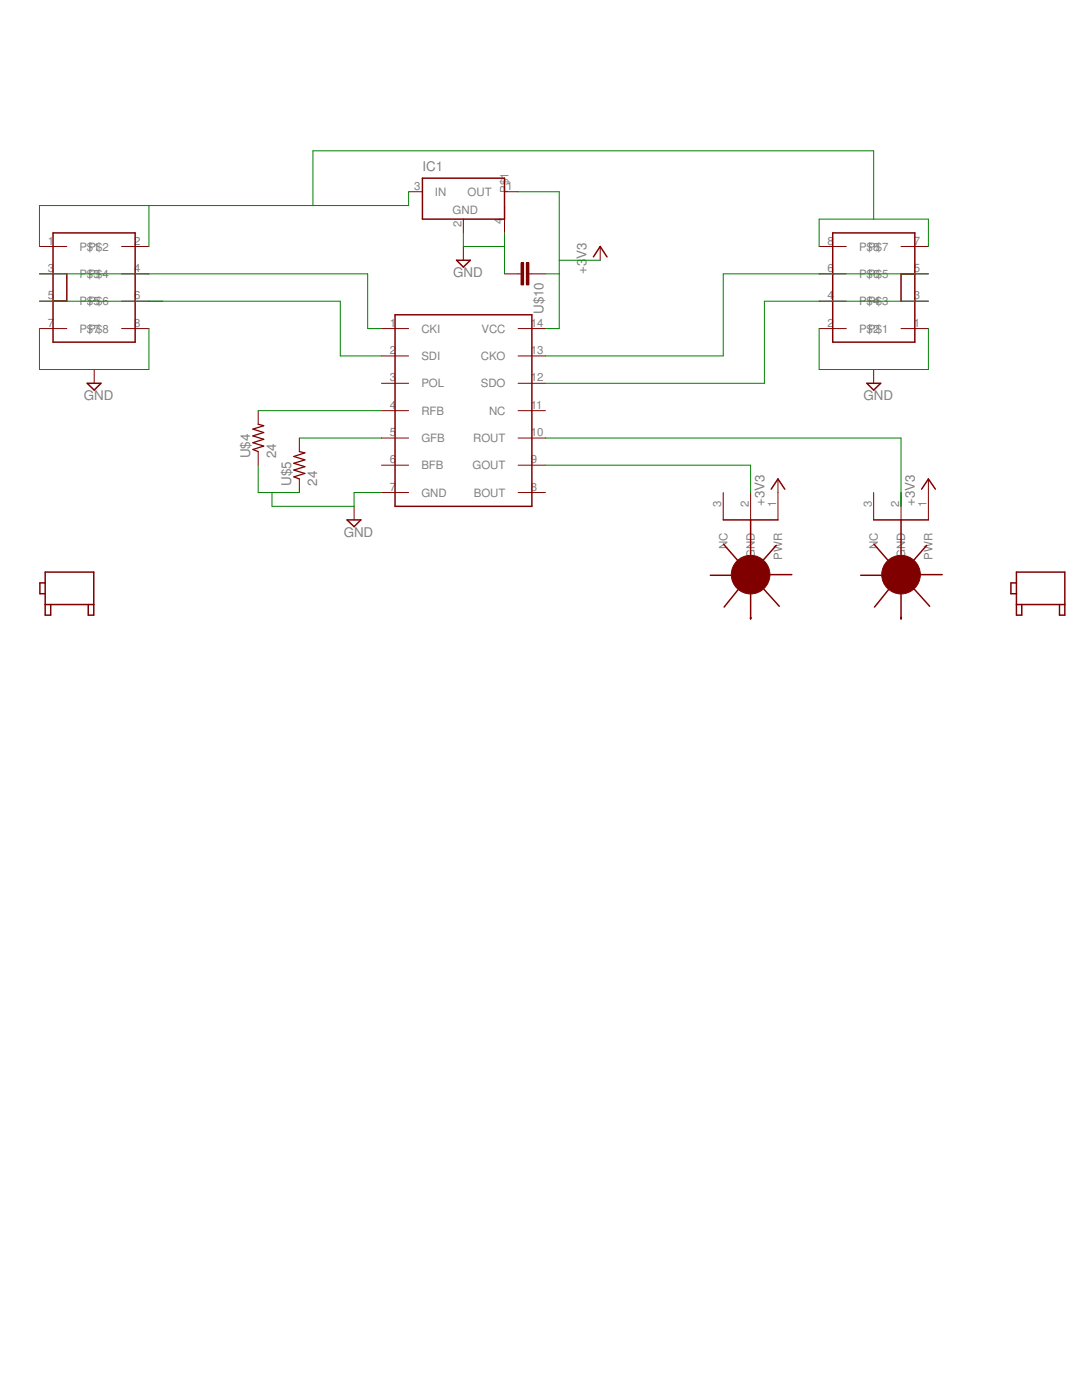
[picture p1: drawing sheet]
<?xml version="1.0" encoding="utf-8"?>
<!DOCTYPE eagle SYSTEM "eagle.dtd">
<eagle version="6.5.0">
<drawing>
<settings>
<setting alwaysvectorfont="no"/>
<setting verticaltext="up"/>
</settings>
<grid distance="0.1" unitdist="inch" unit="inch" style="lines" multiple="1" display="no" altdistance="0.01" altunitdist="inch" altunit="inch"/>
<schematic xreflabel="%F%N/%S.%C%R" xrefpart="/%S.%C%R">
<libraries>
<library name="GW-devices">
<symbols>
<symbol name="2X4IDC">
<pin name="P$1" x="-10.16" y="5.08" length="middle"/>
<pin name="P$3" x="-10.16" y="0" length="middle"/>
<pin name="P$5" x="-10.16" y="-5.08" length="middle"/>
<pin name="P$7" x="-10.16" y="-10.16" length="middle"/>
<pin name="P$2" x="10.16" y="5.08" length="middle" rot="R180"/>
<pin name="P$4" x="10.16" y="0" length="middle" rot="R180"/>
<pin name="P$6" x="10.16" y="-5.08" length="middle" rot="R180"/>
<pin name="P$8" x="10.16" y="-10.16" length="middle" rot="R180"/>
<wire x1="-7.62" y1="7.62" x2="7.62" y2="7.62" width="0.254" layer="94"/>
<wire x1="7.62" y1="7.62" x2="7.62" y2="-12.7" width="0.254" layer="94"/>
<wire x1="7.62" y1="-12.7" x2="-7.62" y2="-12.7" width="0.254" layer="94"/>
<wire x1="-7.62" y1="-12.7" x2="-7.62" y2="-5.08" width="0.254" layer="94"/>
<wire x1="-7.62" y1="-5.08" x2="-7.62" y2="7.62" width="0.254" layer="94"/>
<wire x1="-5.08" y1="0" x2="-5.08" y2="-5.08" width="0.254" layer="94"/>
<wire x1="-5.08" y1="-5.08" x2="-7.62" y2="-5.08" width="0.254" layer="94"/>
</symbol>
<symbol name="WS2801">
<pin name="CKI" x="-17.78" y="15.24" length="middle"/>
<pin name="SDI" x="-17.78" y="10.16" length="middle"/>
<pin name="POL" x="-17.78" y="5.08" length="middle"/>
<pin name="RFB" x="-17.78" y="0" length="middle"/>
<pin name="GFB" x="-17.78" y="-5.08" length="middle"/>
<pin name="BFB" x="-17.78" y="-10.16" length="middle"/>
<pin name="GND" x="-17.78" y="-15.24" length="middle"/>
<pin name="BOUT" x="12.7" y="-15.24" length="middle" rot="R180"/>
<pin name="GOUT" x="12.7" y="-10.16" length="middle" rot="R180"/>
<pin name="ROUT" x="12.7" y="-5.08" length="middle" rot="R180"/>
<pin name="NC" x="12.7" y="0" length="middle" rot="R180"/>
<pin name="SDO" x="12.7" y="5.08" length="middle" rot="R180"/>
<pin name="CKO" x="12.7" y="10.16" length="middle" rot="R180"/>
<pin name="VCC" x="12.7" y="15.24" length="middle" rot="R180"/>
<wire x1="-15.24" y1="-17.78" x2="10.16" y2="-17.78" width="0.254" layer="94"/>
<wire x1="10.16" y1="-17.78" x2="10.16" y2="17.78" width="0.254" layer="94"/>
<wire x1="10.16" y1="17.78" x2="-15.24" y2="17.78" width="0.254" layer="94"/>
<wire x1="-15.24" y1="17.78" x2="-15.24" y2="-17.78" width="0.254" layer="94"/>
</symbol>
<symbol name="RF-R">
<wire x1="-2.54" y1="0" x2="-2.159" y2="1.016" width="0.2032" layer="94"/>
<wire x1="-2.159" y1="1.016" x2="-1.524" y2="-1.016" width="0.2032" layer="94"/>
<wire x1="-1.524" y1="-1.016" x2="-0.889" y2="1.016" width="0.2032" layer="94"/>
<wire x1="-0.889" y1="1.016" x2="-0.254" y2="-1.016" width="0.2032" layer="94"/>
<wire x1="-0.254" y1="-1.016" x2="0.381" y2="1.016" width="0.2032" layer="94"/>
<wire x1="0.381" y1="1.016" x2="1.016" y2="-1.016" width="0.2032" layer="94"/>
<wire x1="1.016" y1="-1.016" x2="1.651" y2="1.016" width="0.2032" layer="94"/>
<wire x1="1.651" y1="1.016" x2="2.286" y2="-1.016" width="0.2032" layer="94"/>
<wire x1="2.286" y1="-1.016" x2="2.54" y2="0" width="0.2032" layer="94"/>
<text x="-3.81" y="1.4986" size="1.778" layer="95">&gt;NAME</text>
<text x="-3.81" y="-3.302" size="1.778" layer="96">&gt;VALUE</text>
<pin name="2" x="5.08" y="0" visible="off" length="short" direction="pas" swaplevel="1" rot="R180"/>
<pin name="1" x="-5.08" y="0" visible="off" length="short" direction="pas" swaplevel="1"/>
</symbol>
<symbol name="LASER">
<pin name="PWR" x="-7.62" y="5.08" length="middle"/>
<pin name="GND" x="-7.62" y="0" length="middle"/>
<pin name="NC" x="-7.62" y="-5.08" length="middle"/>
<wire x1="-2.54" y1="5.08" x2="-2.54" y2="0" width="0.254" layer="94"/>
<wire x1="-2.54" y1="0" x2="-2.54" y2="-5.08" width="0.254" layer="94"/>
<wire x1="-2.54" y1="0" x2="7.62" y2="0" width="0.254" layer="94"/>
<circle x="7.62" y="0" radius="3.5921" width="0" layer="94"/>
<wire x1="7.62" y1="2.54" x2="7.62" y2="7.62" width="0.254" layer="94"/>
<wire x1="11.26" y1="0" x2="15.74" y2="0" width="0.254" layer="94"/>
<wire x1="15.74" y1="0" x2="15.85" y2="0" width="0.254" layer="94"/>
<wire x1="15.85" y1="0" x2="15.74" y2="0" width="0.254" layer="94"/>
<wire x1="15.74" y1="0" x2="15.57" y2="0" width="0.254" layer="94"/>
<wire x1="15.57" y1="0" x2="15.57" y2="0.06" width="0.254" layer="94"/>
<wire x1="7.73" y1="-3.64" x2="7.73" y2="-7.49" width="0.254" layer="94"/>
<wire x1="10.41" y1="-2.34" x2="13.65" y2="-4.92" width="0.254" layer="94"/>
<wire x1="4.92" y1="2.33" x2="2.17" y2="4.76" width="0.254" layer="94"/>
<wire x1="10.3" y1="2.43" x2="13.5" y2="5.31" width="0.254" layer="94"/>
<wire x1="4.96" y1="-2.4" x2="1.94" y2="-5.05" width="0.254" layer="94"/>
</symbol>
<symbol name="90DEGMNT">
<wire x1="5" y1="3" x2="5" y2="-3" width="0.254" layer="94"/>
<wire x1="5" y1="-3" x2="4" y2="-3" width="0.254" layer="94"/>
<wire x1="4" y1="-3" x2="-3" y2="-3" width="0.254" layer="94"/>
<wire x1="-3" y1="-3" x2="-4" y2="-3" width="0.254" layer="94"/>
<wire x1="-4" y1="-3" x2="-4" y2="-1" width="0.254" layer="94"/>
<wire x1="-4" y1="-1" x2="-4" y2="1" width="0.254" layer="94"/>
<wire x1="-4" y1="1" x2="-4" y2="3" width="0.254" layer="94"/>
<wire x1="-4" y1="3" x2="5" y2="3" width="0.254" layer="94"/>
<wire x1="5" y1="-3" x2="5" y2="-5" width="0.254" layer="94"/>
<wire x1="5" y1="-5" x2="4" y2="-5" width="0.254" layer="94"/>
<wire x1="4" y1="-5" x2="4" y2="-3" width="0.254" layer="94"/>
<wire x1="-3" y1="-3" x2="-3" y2="-5" width="0.254" layer="94"/>
<wire x1="-3" y1="-5" x2="-4" y2="-5" width="0.254" layer="94"/>
<wire x1="-4" y1="-5" x2="-4" y2="-3" width="0.254" layer="94"/>
<wire x1="-4" y1="1" x2="-5" y2="1" width="0.254" layer="94"/>
<wire x1="-5" y1="1" x2="-5" y2="-1" width="0.254" layer="94"/>
<wire x1="-5" y1="-1" x2="-4" y2="-1" width="0.254" layer="94"/>
</symbol>
<symbol name="CAPACITOR">
<wire x1="0" y1="-2.54" x2="0" y2="-2.032" width="0.1524" layer="94"/>
<wire x1="0" y1="0" x2="0" y2="-0.508" width="0.1524" layer="94"/>
<text x="1.524" y="0.381" size="1.778" layer="95">&gt;NAME</text>
<text x="1.524" y="-4.699" size="1.778" layer="96">&gt;VALUE</text>
<rectangle x1="-2.032" y1="-1.016" x2="2.032" y2="-0.508" layer="94"/>
<rectangle x1="-2.032" y1="-2.032" x2="2.032" y2="-1.524" layer="94"/>
<pin name="1" x="0" y="2.54" visible="off" length="short" direction="pas" swaplevel="1" rot="R270"/>
<pin name="2" x="0" y="-5.08" visible="off" length="short" direction="pas" swaplevel="1" rot="R90"/>
</symbol>
</symbols>
<devicesets>
<deviceset name="2X4IDC">
<gates>
<gate name="G$1" symbol="2X4IDC" x="0" y="2.54"/>
</gates>
<devices>
<device name="" package="2X04">
<connects>
<connect gate="G$1" pin="P$1" pad="1"/>
<connect gate="G$1" pin="P$2" pad="2"/>
<connect gate="G$1" pin="P$3" pad="3"/>
<connect gate="G$1" pin="P$4" pad="4"/>
<connect gate="G$1" pin="P$5" pad="5"/>
<connect gate="G$1" pin="P$6" pad="6"/>
<connect gate="G$1" pin="P$7" pad="7"/>
<connect gate="G$1" pin="P$8" pad="8"/>
</connects>
<technologies>
<technology name="">
<attribute name="MPN" value="75869-132LF" constant="no"/>
</technology>
</technologies>
</device>
</devices>
</deviceset>
<deviceset name="WS2801">
<gates>
<gate name="G$1" symbol="WS2801" x="0" y="0"/>
</gates>
<devices>
<device name="" package="SO14">
<connects>
<connect gate="G$1" pin="BFB" pad="6"/>
<connect gate="G$1" pin="BOUT" pad="8"/>
<connect gate="G$1" pin="CKI" pad="1"/>
<connect gate="G$1" pin="CKO" pad="13"/>
<connect gate="G$1" pin="GFB" pad="5"/>
<connect gate="G$1" pin="GND" pad="7"/>
<connect gate="G$1" pin="GOUT" pad="9"/>
<connect gate="G$1" pin="NC" pad="11"/>
<connect gate="G$1" pin="POL" pad="3"/>
<connect gate="G$1" pin="RFB" pad="4"/>
<connect gate="G$1" pin="ROUT" pad="10"/>
<connect gate="G$1" pin="SDI" pad="2"/>
<connect gate="G$1" pin="SDO" pad="12"/>
<connect gate="G$1" pin="VCC" pad="14"/>
</connects>
<technologies>
<technology name=""/>
</technologies>
</device>
</devices>
</deviceset>
<deviceset name="RF-R" uservalue="yes">
<gates>
<gate name="G$1" symbol="RF-R" x="0" y="0"/>
</gates>
<devices>
<device name="0402" package="RF-R0402">
<connects>
<connect gate="G$1" pin="1" pad="1"/>
<connect gate="G$1" pin="2" pad="2"/>
</connects>
<technologies>
<technology name=""/>
</technologies>
</device>
<device name="0207/7" package="0207/7">
<connects>
<connect gate="G$1" pin="1" pad="1"/>
<connect gate="G$1" pin="2" pad="2"/>
</connects>
<technologies>
<technology name=""/>
</technologies>
</device>
<device name="0805" package="RF-C0805">
<connects>
<connect gate="G$1" pin="1" pad="1"/>
<connect gate="G$1" pin="2" pad="2"/>
</connects>
<technologies>
<technology name=""/>
</technologies>
</device>
</devices>
</deviceset>
<deviceset name="LASER">
<gates>
<gate name="G$1" symbol="LASER" x="0" y="0"/>
</gates>
<devices>
<device name="" package="LASER">
<connects>
<connect gate="G$1" pin="GND" pad="2"/>
<connect gate="G$1" pin="NC" pad="3"/>
<connect gate="G$1" pin="PWR" pad="1"/>
</connects>
<technologies>
<technology name=""/>
</technologies>
</device>
</devices>
</deviceset>
<deviceset name="90DEGMNT">
<gates>
<gate name="G$1" symbol="90DEGMNT" x="0" y="0"/>
</gates>
<devices>
<device name="" package="90DEGMNT">
<technologies>
<technology name=""/>
</technologies>
</device>
</devices>
</deviceset>
<deviceset name="RF-C" uservalue="yes">
<gates>
<gate name="G$1" symbol="CAPACITOR" x="0" y="0"/>
</gates>
<devices>
<device name="0402" package="C0402">
<connects>
<connect gate="G$1" pin="1" pad="1"/>
<connect gate="G$1" pin="2" pad="2"/>
</connects>
<technologies>
<technology name=""/>
</technologies>
</device>
<device name="1210" package="C1210K">
<connects>
<connect gate="G$1" pin="1" pad="1"/>
<connect gate="G$1" pin="2" pad="2"/>
</connects>
<technologies>
<technology name=""/>
</technologies>
</device>
<device name="0603" package="C0603">
<connects>
<connect gate="G$1" pin="1" pad="1"/>
<connect gate="G$1" pin="2" pad="2"/>
</connects>
<technologies>
<technology name=""/>
</technologies>
</device>
<device name="0805" package="C0805">
<connects>
<connect gate="G$1" pin="1" pad="1"/>
<connect gate="G$1" pin="2" pad="2"/>
</connects>
<technologies>
<technology name=""/>
</technologies>
</device>
</devices>
</deviceset>
</devicesets>
</library>
<library name="supply2">
<symbols>
<symbol name="GND">
<wire x1="-1.27" y1="0" x2="1.27" y2="0" width="0.254" layer="94"/>
<wire x1="1.27" y1="0" x2="0" y2="-1.27" width="0.254" layer="94"/>
<wire x1="0" y1="-1.27" x2="-1.27" y2="0" width="0.254" layer="94"/>
<text x="-1.905" y="-3.175" size="1.778" layer="96">&gt;VALUE</text>
<pin name="GND" x="0" y="2.54" visible="off" length="short" direction="sup" rot="R270"/>
</symbol>
</symbols>
<devicesets>
<deviceset name="GND" prefix="SUPPLY">
<gates>
<gate name="GND" symbol="GND" x="0" y="0"/>
</gates>
<devices>
<device name="">
<technologies>
<technology name=""/>
</technologies>
</device>
</devices>
</deviceset>
</devicesets>
</library>
<library name="microchip">
<symbols>
<symbol name="LT1129-3">
<wire x1="-7.62" y1="5.08" x2="7.62" y2="5.08" width="0.254" layer="94"/>
<wire x1="7.62" y1="5.08" x2="7.62" y2="-2.54" width="0.254" layer="94"/>
<wire x1="7.62" y1="-2.54" x2="-7.62" y2="-2.54" width="0.254" layer="94"/>
<wire x1="-7.62" y1="-2.54" x2="-7.62" y2="5.08" width="0.254" layer="94"/>
<text x="-2.032" y="-1.524" size="1.524" layer="95">GND</text>
<text x="-7.62" y="6.35" size="1.778" layer="95">&gt;NAME</text>
<text x="2.54" y="6.35" size="1.778" layer="96">&gt;VALUE</text>
<pin name="IN" x="-10.16" y="2.54" length="short" direction="in"/>
<pin name="OUT" x="10.16" y="2.54" length="short" direction="out" rot="R180"/>
<pin name="GND" x="0" y="-5.08" visible="pad" length="short" direction="pwr" rot="R90"/>
<pin name="P$1" x="7.62" y="-5.08" length="middle" rot="R90"/>
</symbol>
</symbols>
<devicesets>
<deviceset name="MCP1804T-3302I" prefix="IC" uservalue="yes">
<gates>
<gate name="G$1" symbol="LT1129-3" x="0" y="0"/>
</gates>
<devices>
<device name="" package="SOT223">
<connects>
<connect gate="G$1" pin="GND" pad="2"/>
<connect gate="G$1" pin="IN" pad="3"/>
<connect gate="G$1" pin="OUT" pad="1"/>
<connect gate="G$1" pin="P$1" pad="4"/>
</connects>
<technologies>
<technology name="">
<attribute name="MF" value="" constant="no"/>
<attribute name="MPN" value="MCP1804T-3302I" constant="no"/>
<attribute name="OC_FARNELL" value="" constant="no"/>
<attribute name="OC_NEWARK" value="" constant="no"/>
</technology>
</technologies>
</device>
</devices>
</deviceset>
</devicesets>
</library>
<library name="supply1">
<symbols>
<symbol name="+3V3">
<wire x1="1.27" y1="-1.905" x2="0" y2="0" width="0.254" layer="94"/>
<wire x1="0" y1="0" x2="-1.27" y2="-1.905" width="0.254" layer="94"/>
<text x="-2.54" y="-5.08" size="1.778" layer="96" rot="R90">&gt;VALUE</text>
<pin name="+3V3" x="0" y="-2.54" visible="off" length="short" direction="sup" rot="R90"/>
</symbol>
</symbols>
<devicesets>
<deviceset name="+3V3" prefix="+3V3">
<gates>
<gate name="G$1" symbol="+3V3" x="0" y="0"/>
</gates>
<devices>
<device name="">
<technologies>
<technology name=""/>
</technologies>
</device>
</devices>
</deviceset>
</devicesets>
</library>
</libraries>
<attributes>
</attributes>
<variantdefs>
</variantdefs>
<classes>
<class number="0" name="default" width="0" drill="0">
</class>
</classes>
<parts>
<part name="U$1" library="GW-devices" deviceset="2X4IDC" device=""/>
<part name="U$2" library="GW-devices" deviceset="2X4IDC" device=""/>
<part name="U$3" library="GW-devices" deviceset="WS2801" device=""/>
<part name="SUPPLY1" library="supply2" deviceset="GND" device=""/>
<part name="SUPPLY2" library="supply2" deviceset="GND" device=""/>
<part name="SUPPLY3" library="supply2" deviceset="GND" device=""/>
<part name="SUPPLY4" library="supply2" deviceset="GND" device=""/>
<part name="IC1" library="microchip" deviceset="MCP1804T-3302I" device=""/>
<part name="U$4" library="GW-devices" deviceset="RF-R" device="0805" value="24"/>
<part name="U$5" library="GW-devices" deviceset="RF-R" device="0805" value="24"/>
<part name="U$6" library="GW-devices" deviceset="LASER" device=""/>
<part name="U$7" library="GW-devices" deviceset="LASER" device=""/>
<part name="+3V1" library="supply1" deviceset="+3V3" device=""/>
<part name="+3V2" library="supply1" deviceset="+3V3" device=""/>
<part name="+3V3" library="supply1" deviceset="+3V3" device=""/>
<part name="U$8" library="GW-devices" deviceset="90DEGMNT" device=""/>
<part name="U$9" library="GW-devices" deviceset="90DEGMNT" device=""/>
<part name="U$10" library="GW-devices" deviceset="RF-C" device="0805"/>
</parts>
<sheets>
<sheet>
<plain>
</plain>
<instances>
<instance part="U$1" gate="G$1" x="-55.88" y="5.08"/>
<instance part="U$2" gate="G$1" x="88.9" y="0" rot="R180"/>
<instance part="U$3" gate="G$1" x="15.24" y="-20.32"/>
<instance part="SUPPLY1" gate="GND" x="12.7" y="7.62"/>
<instance part="SUPPLY2" gate="GND" x="-55.88" y="-15.24"/>
<instance part="SUPPLY3" gate="GND" x="88.9" y="-15.24"/>
<instance part="SUPPLY4" gate="GND" x="-7.62" y="-40.64"/>
<instance part="IC1" gate="G$1" x="12.7" y="17.78"/>
<instance part="U$4" gate="G$1" x="-25.4" y="-25.4" rot="R90"/>
<instance part="U$5" gate="G$1" x="-17.78" y="-30.48" rot="R90"/>
<instance part="U$6" gate="G$1" x="66.04" y="-43.18" rot="R270"/>
<instance part="U$7" gate="G$1" x="93.98" y="-43.18" rot="R270"/>
<instance part="+3V1" gate="G$1" x="38.1" y="10.16"/>
<instance part="+3V2" gate="G$1" x="71.12" y="-33.02"/>
<instance part="+3V3" gate="G$1" x="99.06" y="-33.02"/>
<instance part="U$8" gate="G$1" x="-60.96" y="-53.34"/>
<instance part="U$9" gate="G$1" x="119.38" y="-53.34"/>
<instance part="U$10" gate="G$1" x="25.4" y="5.08" rot="R270"/>
</instances>
<busses>
</busses>
<nets>
<net name="N$1" class="0">
<segment>
<pinref part="U$1" gate="G$1" pin="P$1"/>
<wire x1="-66.04" y1="10.16" x2="-66.04" y2="17.78" width="0.1524" layer="91"/>
<pinref part="U$1" gate="G$1" pin="P$2"/>
<wire x1="-66.04" y1="17.78" x2="-45.72" y2="17.78" width="0.1524" layer="91"/>
<wire x1="-45.72" y1="17.78" x2="-45.72" y2="10.16" width="0.1524" layer="91"/>
<wire x1="-45.72" y1="17.78" x2="-15.24" y2="17.78" width="0.1524" layer="91"/>
<wire x1="-15.24" y1="17.78" x2="2.54" y2="17.78" width="0.1524" layer="91"/>
<wire x1="2.54" y1="17.78" x2="2.54" y2="20.32" width="0.1524" layer="91"/>
<pinref part="IC1" gate="G$1" pin="IN"/>
<wire x1="-15.24" y1="17.78" x2="-15.24" y2="27.94" width="0.1524" layer="91"/>
<wire x1="-15.24" y1="27.94" x2="88.9" y2="27.94" width="0.1524" layer="91"/>
<wire x1="88.9" y1="27.94" x2="88.9" y2="15.24" width="0.1524" layer="91"/>
<pinref part="U$2" gate="G$1" pin="P$7"/>
<wire x1="88.9" y1="15.24" x2="99.06" y2="15.24" width="0.1524" layer="91"/>
<wire x1="99.06" y1="15.24" x2="99.06" y2="10.16" width="0.1524" layer="91"/>
<pinref part="U$2" gate="G$1" pin="P$8"/>
<wire x1="88.9" y1="15.24" x2="78.74" y2="15.24" width="0.1524" layer="91"/>
<wire x1="78.74" y1="15.24" x2="78.74" y2="10.16" width="0.1524" layer="91"/>
</segment>
</net>
<net name="N$5" class="0">
<segment>
<pinref part="U$1" gate="G$1" pin="P$4"/>
<wire x1="-45.72" y1="5.08" x2="-5.08" y2="5.08" width="0.1524" layer="91"/>
<wire x1="-5.08" y1="5.08" x2="-5.08" y2="-5.08" width="0.1524" layer="91"/>
<pinref part="U$3" gate="G$1" pin="CKI"/>
<wire x1="-5.08" y1="-5.08" x2="-2.54" y2="-5.08" width="0.1524" layer="91"/>
<pinref part="U$1" gate="G$1" pin="P$3"/>
<wire x1="-66.04" y1="5.08" x2="-45.72" y2="5.08" width="0.1524" layer="91"/>
</segment>
</net>
<net name="N$6" class="0">
<segment>
<pinref part="U$1" gate="G$1" pin="P$6"/>
<wire x1="-45.72" y1="0" x2="-43.18" y2="0" width="0.1524" layer="91"/>
<wire x1="-43.18" y1="0" x2="-10.16" y2="0" width="0.1524" layer="91"/>
<wire x1="-10.16" y1="0" x2="-10.16" y2="-10.16" width="0.1524" layer="91"/>
<pinref part="U$3" gate="G$1" pin="SDI"/>
<wire x1="-10.16" y1="-10.16" x2="-2.54" y2="-10.16" width="0.1524" layer="91"/>
<pinref part="U$1" gate="G$1" pin="P$5"/>
<wire x1="-66.04" y1="0" x2="-43.18" y2="0" width="0.1524" layer="91"/>
</segment>
</net>
<net name="GND" class="0">
<segment>
<pinref part="U$2" gate="G$1" pin="P$1"/>
<wire x1="99.06" y1="-12.7" x2="99.06" y2="-5.08" width="0.1524" layer="91"/>
<pinref part="U$2" gate="G$1" pin="P$2"/>
<wire x1="78.74" y1="-5.08" x2="78.74" y2="-12.7" width="0.1524" layer="91"/>
<wire x1="78.74" y1="-12.7" x2="88.9" y2="-12.7" width="0.1524" layer="91"/>
<wire x1="88.9" y1="-12.7" x2="99.06" y2="-12.7" width="0.1524" layer="91"/>
<pinref part="SUPPLY3" gate="GND" pin="GND"/>
</segment>
<segment>
<pinref part="U$3" gate="G$1" pin="GND"/>
<pinref part="SUPPLY4" gate="GND" pin="GND"/>
<wire x1="-2.54" y1="-35.56" x2="-7.62" y2="-35.56" width="0.1524" layer="91"/>
<wire x1="-7.62" y1="-35.56" x2="-7.62" y2="-38.1" width="0.1524" layer="91"/>
<pinref part="U$4" gate="G$1" pin="1"/>
<wire x1="-25.4" y1="-30.48" x2="-25.4" y2="-35.56" width="0.1524" layer="91"/>
<pinref part="U$5" gate="G$1" pin="1"/>
<wire x1="-25.4" y1="-35.56" x2="-22.86" y2="-35.56" width="0.1524" layer="91"/>
<wire x1="-22.86" y1="-35.56" x2="-17.78" y2="-35.56" width="0.1524" layer="91"/>
<wire x1="-7.62" y1="-38.1" x2="-22.86" y2="-38.1" width="0.1524" layer="91"/>
<wire x1="-22.86" y1="-38.1" x2="-22.86" y2="-35.56" width="0.1524" layer="91"/>
</segment>
<segment>
<pinref part="SUPPLY1" gate="GND" pin="GND"/>
<pinref part="IC1" gate="G$1" pin="GND"/>
<wire x1="12.7" y1="10.16" x2="12.7" y2="12.7" width="0.1524" layer="91"/>
<pinref part="IC1" gate="G$1" pin="P$1"/>
<wire x1="12.7" y1="10.16" x2="17.78" y2="10.16" width="0.1524" layer="91"/>
<wire x1="17.78" y1="10.16" x2="20.32" y2="10.16" width="0.1524" layer="91"/>
<wire x1="20.32" y1="10.16" x2="20.32" y2="12.7" width="0.1524" layer="91"/>
<pinref part="U$10" gate="G$1" pin="2"/>
<wire x1="17.78" y1="10.16" x2="20.32" y2="10.16" width="0.1524" layer="91"/>
<wire x1="20.32" y1="10.16" x2="20.32" y2="5.08" width="0.1524" layer="91"/>
</segment>
<segment>
<pinref part="SUPPLY2" gate="GND" pin="GND"/>
<pinref part="U$1" gate="G$1" pin="P$7"/>
<wire x1="-55.88" y1="-12.7" x2="-66.04" y2="-12.7" width="0.1524" layer="91"/>
<wire x1="-66.04" y1="-12.7" x2="-66.04" y2="-5.08" width="0.1524" layer="91"/>
<pinref part="U$1" gate="G$1" pin="P$8"/>
<wire x1="-55.88" y1="-12.7" x2="-45.72" y2="-12.7" width="0.1524" layer="91"/>
<wire x1="-45.72" y1="-12.7" x2="-45.72" y2="-5.08" width="0.1524" layer="91"/>
</segment>
</net>
<net name="N$7" class="0">
<segment>
<pinref part="U$3" gate="G$1" pin="CKO"/>
<wire x1="27.94" y1="-10.16" x2="60.96" y2="-10.16" width="0.1524" layer="91"/>
<wire x1="60.96" y1="-10.16" x2="60.96" y2="5.08" width="0.1524" layer="91"/>
<pinref part="U$2" gate="G$1" pin="P$6"/>
<wire x1="60.96" y1="5.08" x2="78.74" y2="5.08" width="0.1524" layer="91"/>
<pinref part="U$2" gate="G$1" pin="P$5"/>
<wire x1="99.06" y1="5.08" x2="78.74" y2="5.08" width="0.1524" layer="91"/>
</segment>
</net>
<net name="N$8" class="0">
<segment>
<pinref part="U$3" gate="G$1" pin="SDO"/>
<wire x1="27.94" y1="-15.24" x2="68.58" y2="-15.24" width="0.1524" layer="91"/>
<wire x1="68.58" y1="-15.24" x2="68.58" y2="0" width="0.1524" layer="91"/>
<pinref part="U$2" gate="G$1" pin="P$4"/>
<wire x1="68.58" y1="0" x2="78.74" y2="0" width="0.1524" layer="91"/>
<pinref part="U$2" gate="G$1" pin="P$3"/>
<wire x1="99.06" y1="0" x2="78.74" y2="0" width="0.1524" layer="91"/>
</segment>
</net>
<net name="N$9" class="0">
<segment>
<pinref part="U$4" gate="G$1" pin="2"/>
<pinref part="U$3" gate="G$1" pin="RFB"/>
<wire x1="-25.4" y1="-20.32" x2="-2.54" y2="-20.32" width="0.1524" layer="91"/>
</segment>
</net>
<net name="N$10" class="0">
<segment>
<pinref part="U$3" gate="G$1" pin="GFB"/>
<pinref part="U$5" gate="G$1" pin="2"/>
<wire x1="-2.54" y1="-25.4" x2="-17.78" y2="-25.4" width="0.1524" layer="91"/>
</segment>
</net>
<net name="N$3" class="0">
<segment>
<pinref part="U$7" gate="G$1" pin="GND"/>
<wire x1="93.98" y1="-35.56" x2="93.98" y2="-38.1" width="0.1524" layer="91"/>
<pinref part="U$3" gate="G$1" pin="ROUT"/>
<wire x1="27.94" y1="-25.4" x2="93.98" y2="-25.4" width="0.1524" layer="91"/>
<wire x1="93.98" y1="-25.4" x2="93.98" y2="-38.1" width="0.1524" layer="91"/>
</segment>
</net>
<net name="+3V3" class="0">
<segment>
<pinref part="U$6" gate="G$1" pin="PWR"/>
<pinref part="+3V2" gate="G$1" pin="+3V3"/>
</segment>
<segment>
<pinref part="U$7" gate="G$1" pin="PWR"/>
<pinref part="+3V3" gate="G$1" pin="+3V3"/>
</segment>
<segment>
<wire x1="22.86" y1="20.32" x2="30.48" y2="20.32" width="0.1524" layer="91"/>
<wire x1="30.48" y1="20.32" x2="30.48" y2="7.62" width="0.1524" layer="91"/>
<pinref part="U$3" gate="G$1" pin="VCC"/>
<wire x1="30.48" y1="7.62" x2="30.48" y2="5.08" width="0.1524" layer="91"/>
<wire x1="30.48" y1="5.08" x2="30.48" y2="-5.08" width="0.1524" layer="91"/>
<wire x1="30.48" y1="-5.08" x2="27.94" y2="-5.08" width="0.1524" layer="91"/>
<pinref part="IC1" gate="G$1" pin="OUT"/>
<pinref part="+3V1" gate="G$1" pin="+3V3"/>
<wire x1="38.1" y1="7.62" x2="30.48" y2="7.62" width="0.1524" layer="91"/>
<pinref part="U$10" gate="G$1" pin="1"/>
<wire x1="27.94" y1="5.08" x2="30.48" y2="5.08" width="0.1524" layer="91"/>
</segment>
</net>
<net name="N$2" class="0">
<segment>
<pinref part="U$6" gate="G$1" pin="GND"/>
<wire x1="66.04" y1="-35.56" x2="66.04" y2="-30.48" width="0.1524" layer="91"/>
<pinref part="U$3" gate="G$1" pin="GOUT"/>
<wire x1="66.04" y1="-30.48" x2="27.94" y2="-30.48" width="0.1524" layer="91"/>
</segment>
</net>
</nets>
</sheet>
</sheets>
</schematic>
</drawing>
</eagle>
